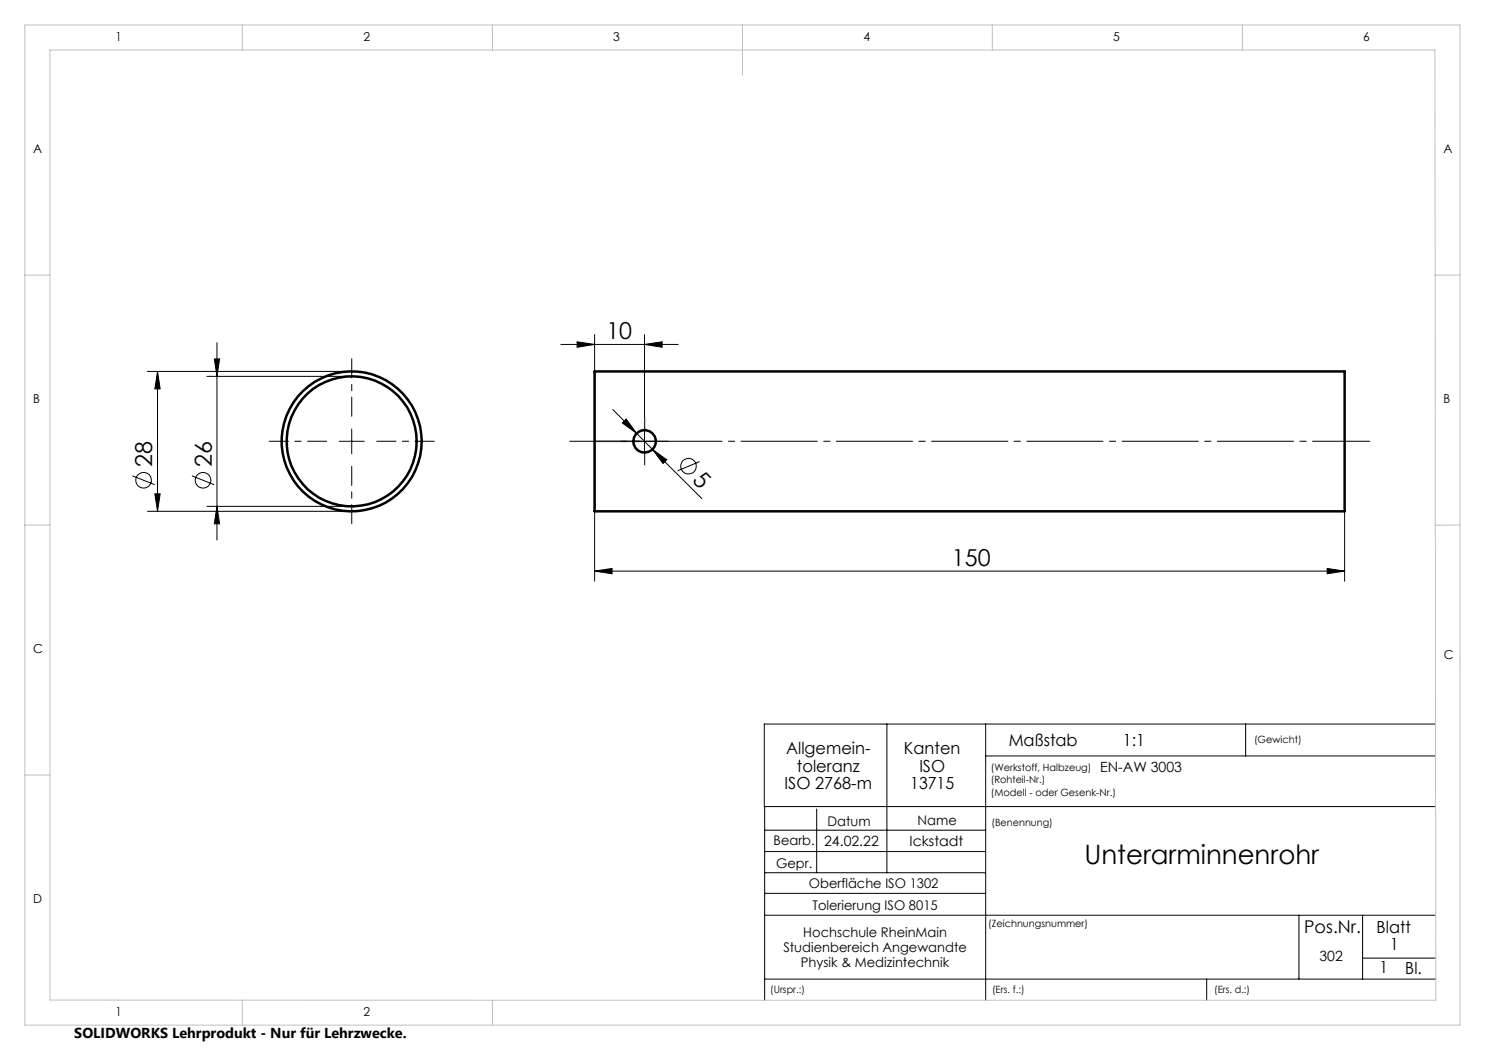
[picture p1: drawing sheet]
<svg xmlns="http://www.w3.org/2000/svg" width="297mm" height="210mm" viewBox="0 0 297 210" stroke-linecap="round" stroke-linejoin="round" font-family="sans-serif">
<g fill="none" stroke="#000" stroke-width=".2">
<path d="M29.5 74.3h40.8M31.5 74.3v28M31.5 74.3l.5 3.5h-1zM41.4 75.3h28.9M42.9 71.8h1l-.5 3.5zM43.4 68.5v39.5M112.2 68.9h23.4M115.4 68.4l3.5 .5-3.5 .6zM118.9 66.9v7.4M128.9 68.9l3.5-.5v1.1zM128.9 66.9v16.6M26.5 95.2l4.4 1.7"/>
<path d="M31 98.8h1l-.5 3.5zM38.4 95.2l4.4 1.7M67.8 88.3h5M70.3 85.8v5M122.6 81.9l4.7 4.8M124.5 84.6l.7-.8 2.1 2.9zM126.4 88.3h5M127.3 86.7l3.2 3.2M128.9 85.8v5M130.5 89.9l9.9 9.8M130.5 89.9l2.8 2.1-.7 .7zM139.9 92.3l-4.4 1.9"/>
<path d="M29.5 102.3h40.8M41.4 101.3h28.9M43.4 101.3l.5 3.5h-1zM118.9 114.2l3.5-.5v1.1zM118.9 102.3v13.9M118.9 114.2h150M265.4 113.7l3.5 .5-3.5 .6zM268.9 102.3v13.9M177.4 144.8v29.7M197.1 144.8v55.3M197.1 151.2h90M249.1 144.8v6.4"/>
<path d="M287.1 144.8h-134.2v16.5h134.2M152.9 178.7h44.2M152.9 174.5h44.2M152.9 170.3h44.2M152.9 166h44.2M152.9 161.3v38.8M163.3 161.8v12.7M152.9 195.8h134.3M152.9 183h134.2M241.3 195.8v4.3M259.8 183v12.8M272.5 183v12.8"/>
<path d="M272.5 191.6h14.7"/>
<circle cx="28.7" cy="96.1" r="1.55"/>
<circle cx="40.6" cy="96.1" r="1.55"/>
<circle cx="137.7" cy="93.3" r="1.57"/>
</g>
<path d="M65.3 88.3h-11.5M70.3 83.3v-11.5M70.3 93.3v11.5M75.3 88.3h11.5" fill="none" stroke="#000" stroke-width=".2" stroke-dasharray="15.2 1.3 1.3 1.3" stroke-dashoffset="11.4"/>
<g fill="none" stroke="#c0c0c0" stroke-width=".2">
<path d="M5 5h287v200h-287zM10 10h277l.2 190.1-277.2-.1zM48.5 5v5M98.5 5v5M148.5 5v10M198.5 5v5M248.5 5v5M5 55h5M287 55h5M5 105h5M292 105h-4.9M5 155h5"/>
<path d="M48.5 200v5M98.5 200v5"/>
</g>
<path d="M118.9 88.3h10" fill="none" stroke="#808080" stroke-width=".35"/>
<path d="M273.9 88.3h-160" fill="none" stroke="#000" stroke-width=".2" stroke-dasharray="15.2 1.3 1.3 1.3" stroke-dashoffset="3.8"/>
<path d="M126.4 88.3h-2.2M128.9 85.8v-2.3M128.9 90.8v2.2M131.4 88.3h2.3" fill="none" stroke="#000" stroke-width=".2" stroke-dasharray="15.2 1.3 1.3 1.3"/>
<g fill="#000">
<path d="M128.9 68.9l3.5-.5v1.1zM115.4 68.4l3.5 .5-3.5 .6z"/>
<path d="M125.2 83.8l-.7 .8 2.8 2.1zM130.5 89.9l2.1 2.8 .7-.7z"/>
<path d="M43.4 101.3l.5 3.5h-1zM42.9 71.8h1l-.5 3.5zM31 98.8h1l-.5 3.5zM31.5 74.3l.5 3.5h-1z"/>
<path d="M118.9 114.2l3.5-.5v1.1zM265.4 113.7l3.5 .5-3.5 .6z"/>
</g>
<g fill="none" stroke="#000" stroke-width=".5">
<path d="M118.9 74.3h150v28h-150z"/>
<circle cx="70.3" cy="88.3" r="13"/>
<circle cx="70.3" cy="88.3" r="14"/>
<circle cx="128.9" cy="88.3" r="2.25"/>
</g>
<text font-size="5.3" x="216.9" y="172.8">Unterarminnenrohr</text>
<g font-size="4.7">
<text x="121.3" y="67.9">10</text>
<text x="30.4" y="93.5" transform="rotate(-90 30.4 93.5)">28</text>
<text x="42.3" y="93.5" transform="rotate(-90 42.3 93.5)">26</text>
<text x="138.3" y="96.3" transform="rotate(45 138.3 96.3)">5</text>
<text x="190.4" y="113.2">150</text>
</g>
<text font-size="3.5" x="260.8" y="186.7">Pos.Nr.</text>
<g font-size="3.3">
<text x="201.7" y="149.2">Maßstab</text>
<text x="224.6" y="149.2">1:1</text>
<text x="157.2" y="150.9">Allgemein-</text>
<text x="159.4" y="154.4">toleranz</text>
<text x="180.8" y="150.9">Kanten</text>
<text x="183.9" y="154.4">ISO</text>
<text x="156.9" y="157.9">ISO 2768-m</text>
<text x="182" y="157.9">13715</text>
<text x="275.3" y="186.6">Blatt</text>
<text x="278.1" y="190">1</text>
<text x="275.9" y="194.6">1</text>
<text x="281.1" y="194.9">Bl.</text>
</g>
<text font-size="2.9" x="14.9" y="207.6">SOLIDWORKS Lehrprodukt - Nur für Lehrzwecke.</text>
<g font-size="2.8">
<text x="220.1" y="154.4">EN-AW 3003</text>
<text x="164.8" y="169.2">24.02.22</text>
<text x="181.9" y="169.2">Ickstadt</text>
<text x="263.9" y="192.2">302</text>
</g>
<g font-size="2.7">
<text x="165.5" y="165.2">Datum</text>
<text x="183.5" y="165.1">Name</text>
<text x="154.7" y="169">Bearb.</text>
<text x="155.2" y="173.6">Gepr.</text>
<text x="161.8" y="177.5">Oberfläche ISO 1302</text>
<text x="162.5" y="182">Tolerierung ISO 8015</text>
<text x="156.7" y="190.4">Studienbereich Angewandte</text>
<text x="160.7" y="187.4">Hochschule RheinMain</text>
<text x="160.2" y="193.4">Physik &amp; Medizintechnik</text>
</g>
<g font-size="2.5">
<text x="23.1" y="8.2">1</text>
<text x="72.7" y="8.2">2</text>
<text x="122.7" y="8.2">3</text>
<text x="172.7" y="8.2">4</text>
<text x="222.7" y="8.2">5</text>
<text x="272.7" y="8.2">6</text>
<text x="6.7" y="30.7">A</text>
<text x="288.7" y="30.7">A</text>
<text x="6.7" y="80.7">B</text>
<text x="288.7" y="80.7">B</text>
<text x="6.7" y="130.7">C</text>
<text x="288.8" y="131.7">C</text>
<text x="6.7" y="180.7">D</text>
<text x="23.1" y="203.2">1</text>
<text x="72.7" y="203.2">2</text>
</g>
<g font-size="2">
<text x="250.8" y="148.6">(Gewicht)</text>
<text x="198.2" y="154.1">(Werkstoff, Halbzeug)</text>
<text x="198.2" y="156.6">(Rohteil-Nr.)</text>
<text x="198.2" y="159.1">(Modell - oder Gesenk-Nr.)</text>
<text x="198.3" y="165.3">(Benennung)</text>
<text x="197.7" y="185.4">(Zeichnungsnummer)</text>
<text x="154.1" y="198.7">(Urspr.:)</text>
<text x="198.4" y="198.7">(Ers. f.:)</text>
<text x="242.8" y="198.6">(Ers. d.:)</text>
</g>
</svg>
